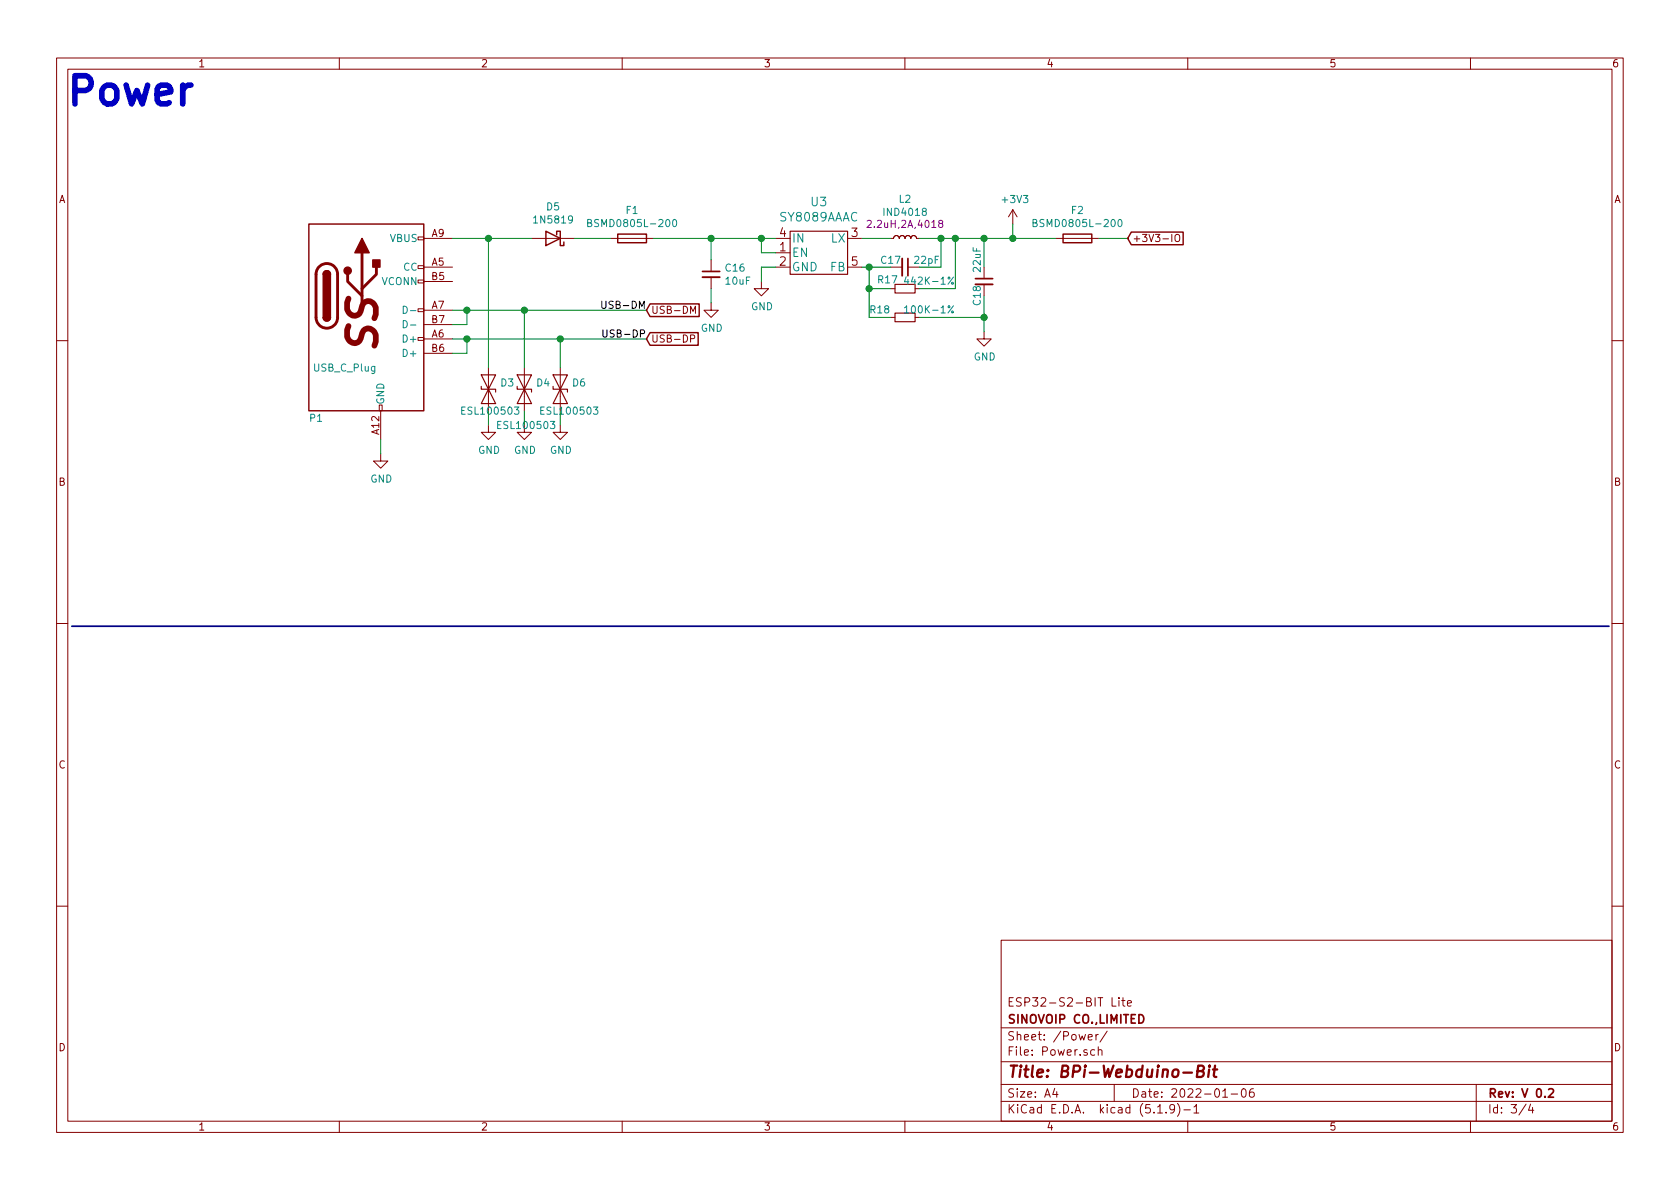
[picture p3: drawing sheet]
<svg xmlns="http://www.w3.org/2000/svg" width="297mm" height="210mm" viewBox="0 0 297 210" stroke-linecap="round" stroke-linejoin="round" font-family="sans-serif">
<g fill="none" stroke="#840000" stroke-width=".18">
<path d="M10 10.3h277v189.9h-277zM12 12.2h273v186.1h-273zM60 10.3v1.9M110 10.3v1.9M160 10.3v1.9M210 10.3v1.9M260 10.3v1.9M179.1 37.1l-.8 1.2M179.1 37.1v2.5M179.1 37.1l.7 1.2M73.9 59.7h1v.5h-1zM73.9 54.6h1v.5h-1z"/>
<path d="M73.9 49.5h1v.5h-1zM73.9 47h1v.5h-1zM73.9 41.9h1v.5h-1zM74.9 47.2h5.1M74.9 42.2h5.1M74.9 59.9h5.1M74.9 54.9h5.1M74.9 49.8h5.1M74.9 57.4h5.1M94 42.2h7.6M107.9 42.2h7.7M122.1 55.4v-1.3l.4 1 .5-1v1.3"/>
<path d="M122.1 59.9l.7-.1v-.4l-.7-.2v1.3M125.7 53.6v1.3h1.3l-1.3 1.2-1.2-1.2h1.2M125.7 46v2M125.7 49v2M134.6 49.8v1.2h1.3l-1.3 1.3-1.3-1.3h1.3M137.2 47.2h2.5M137.2 42.2h2.5M137.2 44.7h2.5M149.9 47.2h2.5M149.9 42.2h2.5M157.5 42.2h.5l.1-.4 .3-.1 .4 .1 .2 .4 .1-.4 .3-.1 .4 .1 .2 .4 .1-.4 .3-.1 .5 .1 .1 .4 .2-.4 .2-.1 .5 .1 .2 .4h.5M157.5 56.1h.7"/>
<path d="M157.5 51h.7M160.5 47.2h2.1M161.8 56.1h.8M161.8 51h.8M174 58.7v1.2h1.3l-1.3 1.3-1.3-1.3h1.3M174 47.2v2.1M186.7 42.2h7.6M207.8 41.6a.45 .45 0 0 1 .7 0 .88 .88 0 0 1-.2 1.1h-.4a1.07 1.07 0 0 1-.1-1.1zM10 60.2h2M67.1 71.6h.5v1h-.5zM67.3 72.6v5.1M74.9 62.5h5.1"/>
<path d="M86.4 75.2v1.2h1.2l-1.2 1.3-1.3-1.3h1.3M86.4 65v7.6M92.7 75.2v1.2h1.3l-1.3 1.3-1.3-1.3h1.3M92.7 65v7.6M99.1 75.2v1.2h1.2l-1.2 1.3-1.3-1.3h1.3M99.1 65v7.6M285 60.2h2M67.3 80.3v1.2h1.3l-1.3 1.3-1.3-1.3h1.3M10 110.3h2M285 110.3h2M10 160.2h2M177 166.3h108v32h-108z"/>
<path d="M196.6 176.4v1.5h.7M197.8 176.4v.2M197.8 176.9v1M198.3 176.9h.6M198.6 176.4v1.3l.3 .2M199.3 177.4l.8-.1-.1-.3-.5-.1-.2 .2 .1 .7h.6M285 160.2h2M60 198.3v1.9M110 198.3v1.9M160 198.3v1.9M177 194.8h108M177 191.8h108"/>
<path d="M177 187.8h108M177 181.8h108M186.5 192.5l-.4 1h1M186.8 193v1M192.4 183.4l.7-.1v-.3l-.5-.1-.2 .2 .1 .7h.6M193.5 185.7l-.4-.1-.3 .3 .1 .6 .2 .1 .4-.1M193.8 182.9v1M194.2 185.7h.1a.37 .37 0 0 1 .5 .1v.8M194.2 182.9l-.4 .2v.1M194.2 185.1v1.5M195.8 182.3l-1.3 2M197 191.8v3"/>
<path d="M204.7 196.8h.8M206.2 196.7v.1M207.7 196l-.1 .1a.48 .48 0 0 1-.6 .1l-.2-.2 .2-.6a.48 .48 0 0 1 .6 .1 1.27 1.27 0 0 1-.2 1.2l-.4 .1M208.2 195.1a1.71 1.71 0 0 1 0 2.3M209.3 196.3h1.2M210 198.3v1.9M211.1 195.8l.4-.5v1.5M211.1 196.8h.9M216.2 194h.8M217.7 193.5h1.1M219.6 192.7l.4-.2a.94 .94 0 0 1 0 1.5 .82 .82 0 0 1-.4-1.3zM221.6 192.5a.59 .59 0 0 0-.7 .7l.1 .7 .2 .1 .5-.1 .1-.5-.2-.2-.4-.1-.3 .3"/>
<path d="M260 198.3v1.9M261 191.8v6.5M269.8 195.2l-1.2 2M270.6 195.2l-.3 1.1h.9M271 195.8v1"/>
</g>
<path d="M124.2 48h3.1M160.5 45.7v3.1M172.5 49.3h3M201.4 179.4a.76 .76 0 0 1 .8 .8 .76 .76 0 0 1-.8 .7zM273.8 192.7l.2-.2h.4l.2 .2 .1 .3-1 1h1" fill="none" stroke="#840000" stroke-width=".3"/>
<path d="M209.2 189.7h1.5M211.7 189.4l.9-.1a.46 .46 0 0 0 .3-.5 .46 .46 0 0 0-.4-.4h-.6l-.3 2h.8a.53 .53 0 0 0 .4-.5 .53 .53 0 0 0-.4-.5M213.8 189.1l-.2 1.3M213.9 188.4l-.1 .2M214.5 189.1h.7M214.8 188.4l-.2 1.8 .1 .1 .4 .1" fill="none" stroke="#840000" stroke-width=".41"/>
<path d="M139.7 40.9h10.2v7.6h-10.2zM158.2 55.4h3.6v1.5h-3.6zM158.2 50.3h3.6v1.5h-3.6zM85.1 66.3h2.5l-1.2 2.5zM85.1 68.3v.5h2.5v.5M86.4 68.8l1.2 2.6h-2.5zM91.4 66.3h2.6l-1.3 2.5zM91.4 68.3v.5h2.6v.5M92.7 68.8l1.3 2.6h-2.6zM97.8 66.3h2.5l-1.2 2.5zM97.8 68.3v.5h2.5v.5M99.1 68.8l1.2 2.6h-2.5z" fill="none" stroke="#840000" stroke-width=".2"/>
<g fill="none" stroke="#008484" stroke-width=".18">
<path d="M103.9 39.4h.6v-.5l-.6-.1v1.3h.5l.2-.3v-.2l-.3-.2M119 38.9l.2-.1a.69 .69 0 0 1 .5 .6 .69 .69 0 0 1-.5 .7l-.2-.2-.1-.3zM182.7 39.4h.5l.1-.5-.6-.1v1.3h.4l.3-.3v-.2l-.3-.2M197.8 38.9l.2-.1a.69 .69 0 0 1 .4 .6 .69 .69 0 0 1-.4 .7l-.2-.2-.1-.3zM71.3 54.1a.64 .64 0 0 1 .7 .7 .64 .64 0 0 1-.7 .6zM71.3 56.7a.64 .64 0 0 1 .7 .6 .64 .64 0 0 1-.7 .7zM72.6 54.9h.9M72.6 57.5h.9M159.9 54.4l.4-.3v1.2M159.9 55.3h.8M160.2 48.9l-.3 .9h.8M168.3 55h.2v.3h-.2z"/>
<path d="M168.3 50h.2v.2h-.2zM168.6 54.1l-1 1.2M168.6 49l-1 1.3"/>
</g>
<path d="M124.2 49h3.1M159.5 45.7v3.1M172.5 50.3h3" fill="none" stroke="#840000" stroke-width=".33"/>
<path d="M153.3 39.1l.5-.1 .2 .1 .1 .2-.1 .2-.7 .7h.8M166.2 39.5l-.2-.1v-.3l.4-.1 .3 .2-.1 .2-.5 .2-.1 .1v.4l.2 .1h.4l.1-.2v-.3l-.3-.2" fill="none" stroke="#840084" stroke-width=".18"/>
<path d="M54.6 39.6h20.3v33h-20.3zM57.1 56.1a.63 .63 0 0 0 .7 .7 .63 .63 0 0 0 .6-.7M57.1 48.5a.63 .63 0 0 1 .7-.6 .63 .63 0 0 1 .6 .6M96.5 40.9l2.6 1.3-2.6 1.2zM98.4 41.5v-.6h.7v2.5h.6v-.6M109.2 41.4h5.1v1.5h-5.1zM114.9 53.7h8.7v2.3h-8.7l-.6-1.1zM114.9 58.8h8.5v2.3h-8.5l-.6-1.2zM188 41.4h5v1.5h-5zM200 41h9.2v2.3h-9.2l-.6-1.1z" fill="none" stroke="#840000" stroke-width=".25"/>
<g fill="#840000" stroke="#840000" stroke-width=".25">
<path d="M57.1 56.1h1.3a.63 .63 0 0 1-.6 .7 .63 .63 0 0 1-.7-.7z"/>
<path d="M57.3 48.1a.63 .63 0 0 1 .7-.2 .63 .63 0 0 1 .4 .6h-1.3z"/>
<path d="M57.1 48.5h1.3v7.6h-1.3z"/>
<path d="M65.9 46h1.3v1.2h-1.3z"/>
<path d="M64 42.2l1.3 2.5h-2.6z"/>
<circle cx="61.5" cy="47.9" r=".63"/>
</g>
<path d="M56.4 47.2a1.89 1.89 0 0 1 2.1-.5 1.89 1.89 0 0 1 1.2 1.8v7.6a1.9 1.9 0 0 1-1.9 1.9 1.9 1.9 0 0 1-1.9-1.9v-7.7l.1-.6zM61.5 48.5v1.3l2.5 2.5M64 44.7v8.9M66.5 47.2v1.3l-2.5 2.5" fill="none" stroke="#840000" stroke-width=".51"/>
<path d="M12.7 110.7h271.8" fill="none" stroke="#000084" stroke-width=".3"/>
<g fill="none" stroke="#008400" stroke-width=".18">
<path d="M179.1 39.6v2.6M80 42.2h14M80 59.9h34.3M80 54.9h34.3M82.5 59.9v2.6h-2.5M82.5 54.9v2.5h-2.5M86.4 42.2v22.8M92.7 54.9v10.1M99.1 59.9v5.1M101.6 42.2h6.3M115.6 42.2h21.6M125.7 42.2v3.8"/>
<path d="M125.7 51v2.6M134.6 42.2v2.5h2.6M137.2 47.2h-2.6v2.6M152.4 42.2h5.1M152.4 47.2h5.1M153.7 51h3.8M153.7 47.2v8.9h3.8M162.6 42.2h24.1M162.6 56.1h11.4M166.4 42.2v5h-3.8M168.9 42.2v8.8h-6.3M174 42.2v5"/>
<path d="M174 52.3v6.4M194.3 42.2h5.1M67.3 77.7v2.6M86.4 72.6v2.6M92.7 72.6v2.6M99.1 72.6v2.6"/>
</g>
<path d="M106.4 53.3v1l.3 .2h.3l.1-.2v-1M106.6 58.3v1.1l.2 .2h.3l.2-.2v-1.1" fill="none" stroke="#000" stroke-width=".18"/>
<g fill="#008400" stroke="#008400" stroke-width=".25">
<circle cx="174" cy="56.1" r=".51"/>
<circle cx="92.7" cy="54.9" r=".51"/>
<circle cx="99.1" cy="59.9" r=".51"/>
<circle cx="168.9" cy="42.2" r=".51"/>
<circle cx="125.7" cy="42.2" r=".51"/>
<circle cx="174" cy="42.2" r=".51"/>
<circle cx="179.1" cy="42.2" r=".51"/>
<circle cx="153.7" cy="47.2" r=".51"/>
<circle cx="166.4" cy="42.2" r=".51"/>
<circle cx="82.6" cy="59.9" r=".51"/>
<circle cx="82.6" cy="54.9" r=".51"/>
<circle cx="86.4" cy="42.2" r=".51"/>
<circle cx="134.6" cy="42.2" r=".51"/>
<circle cx="153.7" cy="51" r=".51"/>
</g>
<text font-size="7.1" fill="#840000" x="66.7" y="61.5" transform="rotate(-90 66.7 61.5)">SS</text>
<text font-size="7" fill="#0000c2" x="11.4" y="18.6">Power</text>
<text font-size="2.8" fill="#840000" x="178" y="190.5">Title: BPi-Webduino-Bit</text>
<g font-size="2.1" fill="#840000">
<text x="137.8" y="41.9">4</text>
<text x="150.5" y="41.9">3</text>
<text x="137.8" y="44.4">1</text>
<text x="137.8" y="47">2</text>
<text x="150.5" y="47">5</text>
<text x="178" y="178">ESP32-S2-BIT Lite</text>
<text x="178" y="184">Sheet: /Power/</text>
<text x="178" y="181">SINOVOIP CO.,LIMITED</text>
<text x="178" y="186.7">File: Power.sch</text>
<text x="178" y="196.9">KiCad E.D.A. kicad (5.1.9)-1</text>
<text x="178" y="194.1">Size: A4</text>
<text x="200" y="194.1">Date: 2022-01-06</text>
<text x="263" y="194.1">Rev: V 0.2</text>
<text x="263" y="196.9">Id: 3/4</text>
</g>
<g font-size="2.1" fill="#008484">
<text x="137.9" y="39.2">SY8089AAAC</text>
<text x="143.4" y="36.5">U3</text>
<text x="140" y="45.4">EN</text>
<text x="140" y="48">GND</text>
<text x="140" y="42.9">IN</text>
<text x="146.8" y="48">FB</text>
<text x="146.9" y="42.9">LX</text>
</g>
<g font-size="1.8" fill="#840000">
<text x="35" y="11.9">1</text>
<text x="85" y="11.9">2</text>
<text x="135" y="11.9">3</text>
<text x="185" y="11.9">4</text>
<text x="235" y="11.9">5</text>
<text x="285" y="11.9">6</text>
<text x="10.4" y="35.9">A</text>
<text x="285.4" y="35.9">A</text>
<text x="76.4" y="41.9">A9</text>
<text x="76.4" y="47">A5</text>
<text x="200.2" y="42.8">+3V3-IO</text>
<text x="76.4" y="49.5">B5</text>
<text x="76.4" y="59.7">A6</text>
<text x="76.4" y="54.6">A7</text>
<text x="76.4" y="57.1">B7</text>
<text x="115.1" y="55.5">USB-DM</text>
<text x="76.4" y="62.2">B6</text>
<text x="115.1" y="60.6">USB-DP</text>
<text x="67.1" y="76.8" transform="rotate(-90 67.1 76.8)">A12</text>
<text x="10.4" y="85.9">B</text>
<text x="285.4" y="85.9">B</text>
<text x="10.4" y="135.9">C</text>
<text x="285.4" y="135.9">C</text>
<text x="10.4" y="185.9">D</text>
<text x="285.4" y="185.9">D</text>
<text x="35" y="199.9">1</text>
<text x="85" y="199.9">2</text>
<text x="135" y="199.9">3</text>
<text x="185" y="199.9">4</text>
<text x="235" y="199.9">5</text>
<text x="285" y="199.9">6</text>
</g>
<g font-size="1.8" fill="#008484">
<text x="159" y="35.9">L2</text>
<text x="177.4" y="35.9">+3V3</text>
<text x="94.7" y="39.5">1N5819</text>
<text x="96.7" y="37.2">D5</text>
<text x="104.9" y="40.2">BSMD0805L-200</text>
<text x="110.7" y="37.8">F1</text>
<text x="156.5" y="38.2">IND4018</text>
<text x="183.6" y="40.2">BSMD0805L-200</text>
<text x="189.5" y="37.8">F2</text>
<text x="69" y="42.8">VBUS</text>
<text x="71.3" y="47.9">CC</text>
<text x="155.9" y="46.7">C17</text>
<text x="161.8" y="46.7">22pF</text>
<text x="67.5" y="50.4">VCONN</text>
<text x="128.3" y="48">C16</text>
<text x="128.4" y="50.3">10uF</text>
<text x="155.3" y="50.1">R17</text>
<text x="160.6" y="50.3">442K-1%</text>
<text x="173.4" y="53.9" transform="rotate(-90 173.4 53.9)">C18</text>
<text x="173.4" y="48" transform="rotate(-90 173.4 48)">22uF</text>
<text x="123.9" y="58.7">GND</text>
<text x="132.8" y="54.9">GND</text>
<text x="153.9" y="55.4">R18</text>
<text x="160.6" y="55.4">100K-1%</text>
<text x="55.5" y="65.7">USB_C_Plug</text>
<text x="71.6" y="60.6">D+</text>
<text x="71.6" y="63.1">D+</text>
<text x="172.2" y="63.7">GND</text>
<text x="67.9" y="71.6" transform="rotate(-90 67.9 71.6)">GND</text>
<text x="88.6" y="68.3">D3</text>
<text x="94.9" y="68.3">D4</text>
<text x="101.3" y="68.3">D6</text>
<text x="54.8" y="74.6">P1</text>
<text x="82" y="73.3">ESL100503</text>
<text x="88.3" y="75.9">ESL100503</text>
<text x="96" y="73.3">ESL100503</text>
<text x="84.5" y="80.3">GND</text>
<text x="90.9" y="80.3">GND</text>
<text x="97.2" y="80.3">GND</text>
<text x="65.5" y="85.3">GND</text>
</g>
<text font-size="1.8" fill="#840084" x="154" y="40.3">2.2uH,2A,4018</text>
<g font-size="1.8">
<text x="107.2" y="54.6">USB-DM</text>
<text x="107.5" y="59.7">USB-DP</text>
</g>
</svg>
